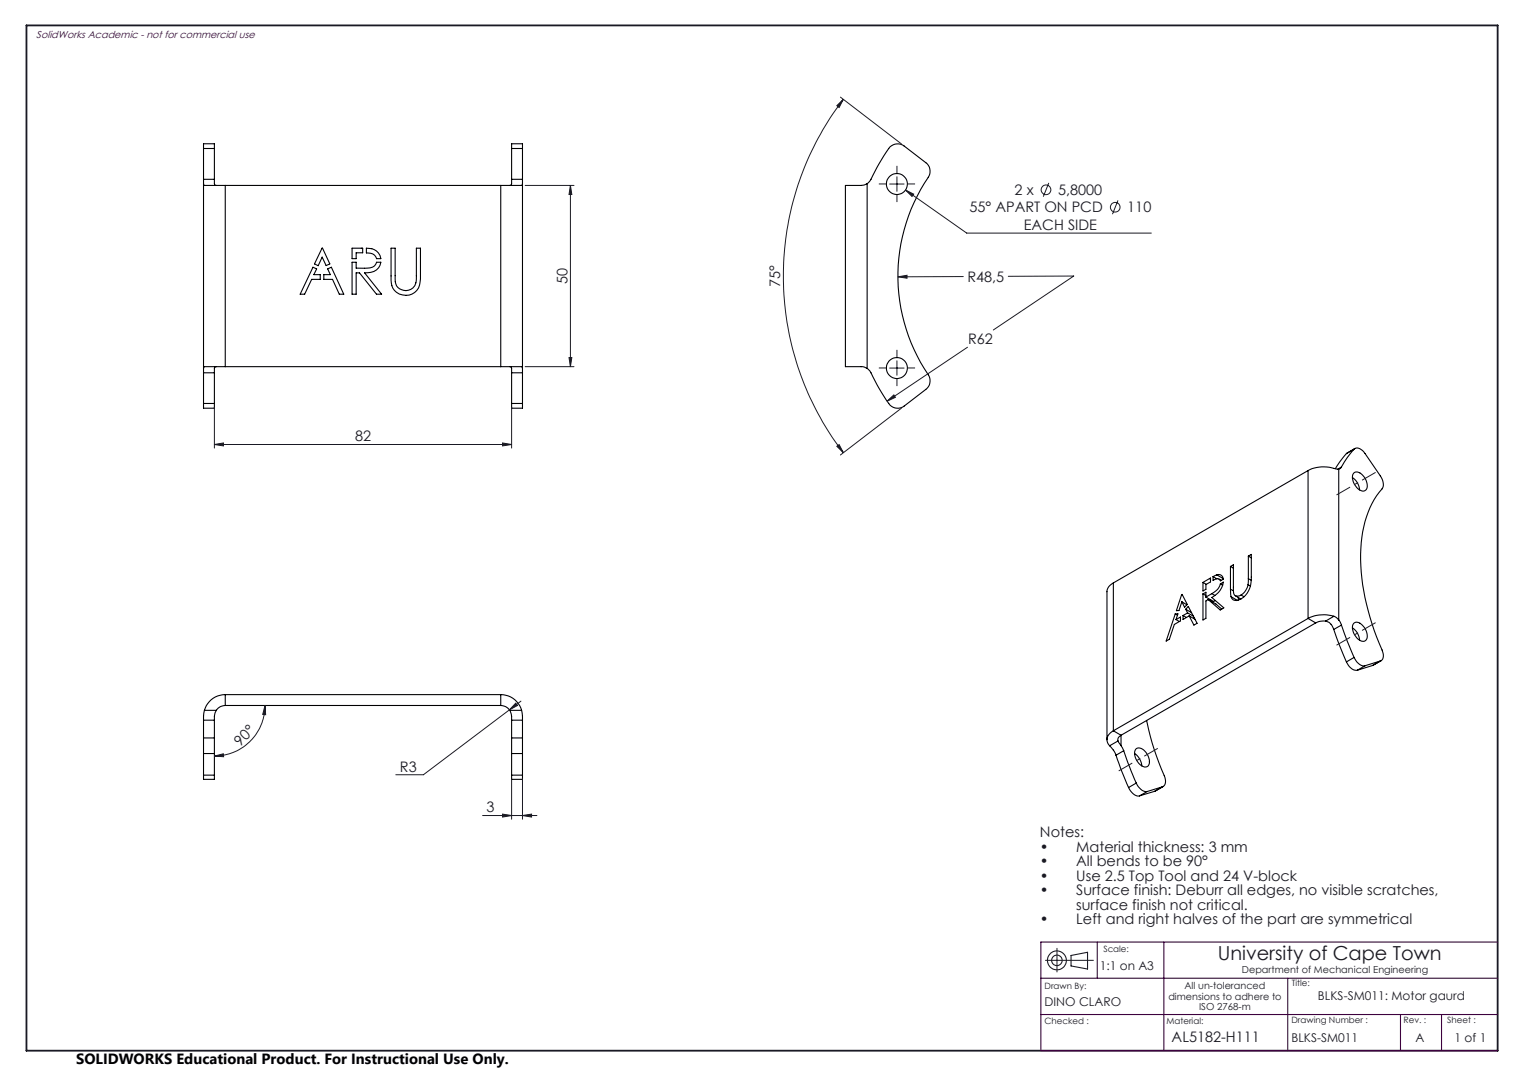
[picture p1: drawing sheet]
<svg xmlns="http://www.w3.org/2000/svg" width="420mm" height="297mm" viewBox="0 0 420 297" stroke-linecap="round" stroke-linejoin="round" font-family="sans-serif">
<g fill="none" stroke="#000" stroke-width=".3">
<path d="M56.2 50.7l.2 .5h5.8M56.2 49.5v1.2M56.2 41v8.5M56.2 41v-1.3h3v1.3M56.2 50.7v51M56.2 49.5h3M56.2 41h3M59.2 49.5l.1 1.5 .4 .2M59.2 41v8.5M62.2 51.2v50M62.2 51.2h76M138.2 51.2v50"/>
<path d="M141.2 49.5v.5a1.02 1.02 0 0 1-.5 1.2M141.2 41v8.5M141.2 41v-1.3h3v1.3M141.2 49.5h3M141.2 41h3M144.2 50.7l-.3 .5h-5.7M144.2 49.5v1.2M144.2 41v8.5M144.2 50.7v51M239.3 50.7l1-1.2a42.1 42.1 0 0 1 5.7-9.3l1.5-.5 1.6 .3 6.4 4.9a2.99 2.99 0 0 1 .7 4.1 48.6 48.6 0 0 0 .2 54.9 3 3 0 0 1-.9 3.6l-6 4.6a2.98 2.98 0 0 1-4.2-.7 64.4 64.4 0 0 1-5.3-9l-.7-.7M239.3 50.7a7.2 7.2 0 0 1-4.1 .5h-1.9v50h3.7a3.2 3.2 0 0 1 2.3 .5M239.3 50.7v51"/>
<path d="M86.4 73.8l1 .4-.8 1.6h1.8v1.3h-2.4l-1.9 4.1h-1.3zM88.9 68.5l2.1 4.3-1 .5-1.1-2.3-1.1 2.3-1-.5zM90.4 74.2l1-.4 3.5 7.4h-1.3l-1.8-4.1h-2.4v-1.3h1.8zM97.2 68.5h2.9v1.3h-1.8v1.6h-1.1zM97.2 72.4h1.1v1.6a8.6 8.6 0 0 0 5-.6l.6-1h1.2a3.7 3.7 0 0 1-4.5 2.9l4.7 5.9h-1.4l-4.7-5.9h-.9v5.9h-1.1zM101.1 68.5a3.6 3.6 0 0 1 4 2.9h-1.2a2.43 2.43 0 0 0-2.8-1.6zM107.9 68.5h1.1v8.5a2.94 2.94 0 0 0 3 3.2 2.94 2.94 0 0 0 2.9-3.2v-8.5h1.1v8.5a4.1 4.1 0 0 1-3.8 4.5 4.1 4.1 0 0 1-4.3-4.1zM56.2 101.7v1.2M56.2 102.9v8.5M56.2 111.4v1.3h3v-1.3M56.2 102.9h3M56.2 111.4h3"/>
<path d="M59.2 102.9v8.5M59.7 101.2a.97 .97 0 0 0-.5 1.2v.5M62.2 101.2h-5.8l-.2 .5M62.2 101.2h76M138.2 101.2h5.8l.2 .5M140.7 101.2a.99 .99 0 0 1 .5 1.2v.5M141.2 102.9v8.5M141.2 111.4v1.3h3v-1.3M141.2 102.9h3M141.2 111.4h3M144.2 101.7v1.2M144.2 102.9v8.5"/>
<path d="M361 129.9v40.8M361 129.9l-53.8 31M369.4 129.5h-.3a10.7 10.7 0 0 0-8.1 .4M369.4 129.5v41.6M370.2 128.9l-.8 .6M370.2 128.9l-1 .6M371.5 125.2l-1.8 2.3-1.2 1.9M373.2 131.8a4.6 4.6 0 0 1 2 3.4M373.7 124l-1.9 2.3-1.6 2.6M373.7 124a1.89 1.89 0 0 1 2.7 .8l4.5 6.5a3.1 3.1 0 0 1-.3 4.6 29.2 29.2 0 0 0-5.1 18.7 71 71 0 0 0 6.2 25.7l-.1 1.6-.7 .6M373.7 124l-2.2 1.2M373.7 130.5a2.53 2.53 0 0 1 3.1 1.7 2.53 2.53 0 0 1-.1 3.2 2.76 2.76 0 0 1-3.1-2.1 2.48 2.48 0 0 1 .1-2.8z"/>
<path d="M373.9 123.8l-2.4 1.4M333.8 159.7l.2-.1v1l-1.2 .8v1.3l-.8 .4v-2.3M333.8 159.7l-1.8 1.1M333.8 159.7l.2 .2M334.8 159.2l1 .6M335.8 158.7a1.28 1.28 0 0 1 1.8 1.2l-.8 .4a1.19 1.19 0 0 0-2-.1v-1M335.8 158.7l-1 .5M335.8 158.7l1.7 1M336.4 159.8l.6 .4M339.5 156.3l.9-.4v7a1.29 1.29 0 0 0 .4 1.5 1.29 1.29 0 0 0 1.7-.2M339.5 156.3v6.3M339.5 156.3l.9 .5"/>
<path d="M344.5 153.5l.8-.5v6.3a6 6 0 0 1-4.1 6.5 1.3 1.3 0 0 1-1.5-1.1M344.5 159.7l-.1 1.7M344.5 153.5v6.2M344.5 159.7l.8 .5M344.5 153.5l.8 .5M307.2 160.9l-1.2 1-.5 1.2v41.1M307.2 160.9v40.8M324.3 169.5l-2.5 7.4 .9-.4 1.4-4.1 1.7-1v-1.1l-1.3 .7M324.3 169.5l.7-.1-.5 1.6M324.3 169.5l.6 .3M324.5 171l.9 .6M326.1 164.1l-1.5 4.5 .7-.1 .8-2.4"/>
<path d="M326.1 164.1h.1l1.4 2.7-.7 .8-.8-1.5M326.1 164.1l.2 .1M326.1 166.1l1.4 .8M326.5 169.9v1.1l1.7-1M326.5 169.9l.9 .5M327.2 168.2l.5 1M327.2 168.2l.7-.8 2.4 4.6-.8 .5-1.3-2.5M327.2 168.2l1.6 .9M327.7 169.2l-1.2 .7M327.7 169.2l1.7 .9M328.2 170l1.6 1M329.6 170.6l-.2 .1"/>
<path d="M332 163.9v7.2l.8-.4v-4.8l.6-.4M332 163.9l.8-.4v1.3M332 163.9l.8 .5M332 160.8l.9 .5M332.8 164.8l2.1 1.2 .5-.2M333.4 165.5l2.1 1.2 1.6 1.4M334.1 165.6v.3M334.4 163.9l-1.6 .9M334.4 163.9l.8 .5M336.8 161.2l-.8 1.5-1.6 1.2M336.8 161.2l.8-.5a5.6 5.6 0 0 1-3.2 4.2l3.3 2.9-1 .6-3.3-2.9M336.8 161.2l.6 .3"/>
<path d="M339.5 162.6l.2 2.1M339.5 162.6l.9 .5M339.7 164.7l1.7 1M340.9 164.4l1.5 .9M341.7 164.9l.1 .7M342.5 164.2l.8 .5M344.4 161.4a4.6 4.6 0 0 1-1.9 2.8M344.4 161.4l.7 .3M361 170.7l2.1 1.2M361 170.7l-53.8 31M363.1 171.9l-53.7 31M365.8 171.4a4.4 4.4 0 0 0-2.7 .5"/>
<path d="M365.8 171.4a3.2 3.2 0 0 1 2.3 2.3M368.1 173.7l3.4 9M368.1 170.1l1.3 1M368.1 170.1a9.8 9.8 0 0 0-7.1 .6M368.1 170.1l-2.3 1.3M369.4 171.1l.8 1.4M370.2 172.5l3.5 9M370.2 172.5l-2.1 1.2M373.2 173.3a4.6 4.6 0 0 1 2 3.4M373.5 172.1a1.63 1.63 0 0 1 2.4 .4 3.5 3.5 0 0 1 1 4.2 2.25 2.25 0 0 1-3.1-1.4 2.91 2.91 0 0 1-.3-3.2zM56.2 198.8v4.9M56.2 198.8h3"/>
<path d="M56.4 196.1l-.2 2.7M56.4 196.1h3.3M59.2 198.8v4.9M59.7 196.1l-.5 1.4v1.3M62.2 194.7a2.9 2.9 0 0 0-2.5 1.4M62.2 191.7a5.9 5.9 0 0 0-5.8 4.4M62.2 191.7v3M62.2 194.7h76M62.2 191.7h76M138.2 194.7a3 3 0 0 1 2.5 1.4M138.2 191.7a5.9 5.9 0 0 1 5.7 4.4M138.2 191.7v3"/>
<path d="M140.7 196.1l.4 1 .1 1.7M140.7 196.1h3.2M141.2 198.8v4.9M141.2 198.8h3M143.9 196.1l.3 2.7M144.2 198.8v4.9M316.4 198.9a82.1 82.1 0 0 0 5.2 16.1l-.1 1.6-.7 .6M371.5 182.7a3.3 3.3 0 0 0 3.1 2.3M373.7 181.5a3.3 3.3 0 0 0 3 2.3M373.7 181.5l-2.2 1.2M376.7 183.8l-2.1 1.2M378.8 183.7l-4.2 1.3"/>
<path d="M380.9 182.5l-4.2 1.3M380.9 182.5l-2.1 1.2M381.1 182.4l-2.3 1.3M56.2 203.7v4.3M56.2 214v1.1h3v-1.1M56.2 208v6M56.2 203.7h3M56.2 208h3M56.2 214h3M59.2 203.7v4.3M59.2 208v6M141.2 203.7v4.3"/>
<path d="M141.2 214v1.1h3v-1.1M141.2 203.7h3M141.2 208h3M141.2 214h3M141.2 208v6M144.2 203.7v4.3M144.2 208v6M306.2 205.8l1.1 1.4 .7 1.3M307.2 201.7a2.5 2.5 0 0 0-1 4.1M307.2 201.7l2.2 1.2M308 208.5l3.4 8.9M308.5 204.5l.9 1.3"/>
<path d="M308.5 204.5l-2.3 1.3M309.4 205.8l.7 1.4M309.4 202.9a1.36 1.36 0 0 0-.9 1.6M309.4 202.9v2.9M310.1 207.2l3.4 8.9M310.1 207.2l-2.1 1.3M311.4 217.4a3.3 3.3 0 0 0 3.1 2.3M313.1 208a4.5 4.5 0 0 1 2 3.4M313.4 206.8a1.92 1.92 0 0 1 2.8 .9 3.1 3.1 0 0 1 .6 3.8 2.45 2.45 0 0 1-3.1-1.6 2.9 2.9 0 0 1-.3-3.1zM313.5 216.1a3.4 3.4 0 0 0 3.1 2.4M313.5 216.1l-2.1 1.3M316.6 218.5l-2.1 1.2"/>
<path d="M318.7 218.4l-4.2 1.3M320.8 217.2l-4.2 1.3M320.8 217.2l-2.1 1.2M321 217.1l-2.3 1.3"/>
<circle cx="247.5" cy="50.8" r="2.9"/>
<circle cx="247.5" cy="101.6" r="2.9"/>
</g>
<g fill="none" stroke="#191924" stroke-width=".28">
<path d="M230.9 29.2l1.8-1.8-1.1 2.3zM231.9 26.8l16.8 12.9M232.7 27.4a80.2 80.2 0 0 0 0 97.6M144.9 51.2h13.5M157.4 51.2l.4 2.5h-.8zM157.4 51.2v50M245.5 50.8h4M247.5 48.8v4M249.9 52.5l2.2 1.1-.4 .6zM249.9 52.5l16.9 11.8h50.9M289.4 50.5l-1.5 3.8M308.5 55.3l-1.5 3.8"/>
<path d="M247.8 76.4l2.5-.4v.8zM265.8 76.3l-18 .1M278.2 76.3l18.1-.1-22.2 14.9M157 98.7h.8l-.4 2.5zM247.5 99.6v4M267 95.8l-22.2 14.9M59.2 112.4v11.3M141.2 112.4v11.3M144.9 101.2h13.5M244.8 110.7l1.9-1.7 .4 .7zM245.5 101.6h4M248.7 112.7l-16.8 12.9"/>
<path d="M59.2 122.7l2.5-.4v.8zM59.2 122.7h82M138.7 122.3l2.5 .4-2.5 .4zM230.9 123.2l.7-.5 1.1 2.3zM73.1 194.7l.2 2.6-.8-.1zM73.1 194.7a14 14 0 0 1-13.9 14M140.6 195.9l-23.8 18h-7.6M142.3 194.1l.5 .6-2.2 1.2zM143.8 193.5l-3.2 2.4M59.2 208.7l2.4-.6 .1 .8zM141.2 214.9v11.2M144.2 214.9v11.2"/>
<path d="M133.2 225.1h15M138.7 224.7l2.5 .4-2.5 .4zM144.2 225.1l2.5-.4v.8zM288.5 265.1h13.2M291.7 261.8v6.5"/>
<circle cx="288.7" cy="52.4" r="1.33"/>
<circle cx="307.7" cy="57.2" r="1.32"/>
</g>
<g fill="none" stroke="#191924" stroke-width=".3">
<path d="M295.6 263.7l4.5-.8v4.6l-4.5-.9z"/>
<circle cx="291.6" cy="265.1" r="2.61"/>
<circle cx="291.7" cy="265.1" r="1.45"/>
</g>
<path d="M368.8 136.6l10.8-6.2M368.8 178.1l10.8-6.2M319.5 206.6l-10.8 6.2" fill="none" stroke="#191924" stroke-width=".28" stroke-dasharray="15.2 1.3 1.3 1.3" stroke-dashoffset="10.9" stroke-linecap="butt"/>
<path d="M244.5 50.8h-2M247.5 47.8v-2M247.5 53.8v2M250.5 50.8h2M247.5 98.6v-2M244.5 101.6h-2M247.5 104.6v2M250.5 101.6h2" fill="none" stroke="#191924" stroke-width=".28" stroke-dasharray="15.2 1.3 1.3 1.3" stroke-linecap="butt"/>
<path d="M7.3 7h406v283h-406z" fill="none" stroke="#191924" stroke-width=".5"/>
<path d="M287.2 270h126.1M302.8 260v10M321.2 260v30M355.4 270v20M413.3 260h-126.1v30h126.1M287.2 280h126.1M386.5 280v10M397.8 280v10" fill="none" stroke="#400040" stroke-width=".3"/>
<g fill="#191924">
<path d="M249.9 52.5l1.8 1.7 .4-.6zM247.8 76.4l2.5 .4v-.8zM244.8 110.7l2.3-1-.4-.7zM142.3 194.1l-1.7 1.8 2.2-1.2z"/>
<path d="M59.2 122.7l2.5-.4v.8zM138.7 122.3l2.5 .4-2.5 .4z"/>
<path d="M138.7 224.7l2.5 .4-2.5 .4zM144.2 225.1l2.5-.4v.8z"/>
<path d="M59.2 208.7l2.4-.6 .1 .8zM73.1 194.7l.2 2.6-.8-.1z"/>
<path d="M157.4 51.2l.4 2.5h-.8zM157 98.7h.8l-.4 2.5z"/>
<path d="M230.9 29.2l1.8-1.8-1.1 2.3zM230.9 123.2l.7-.5 1.1 2.3z"/>
</g>
<text font-size="5.3" fill="#191924" x="336" y="265.1">University of Cape Town</text>
<text font-size="4.1" x="21" y="293.7">SOLIDWORKS Educational Product. For Instructional Use Only.</text>
<g font-size="4" fill="#191924">
<text x="280" y="53.8">2 x</text>
<text x="292" y="53.8">5,8000</text>
<text x="267.5" y="58.7">55° APART ON PCD</text>
<text x="311.1" y="58.7">110</text>
<text x="282.5" y="63.5">EACH SIDE</text>
<text x="267" y="77.8">R48,5</text>
<text x="156.6" y="78.4" transform="rotate(-90 156.6 78.4)">50</text>
<text x="215.3" y="79.2" transform="rotate(-90 215.3 79.2)">75°</text>
<text x="267.1" y="95">R62</text>
<text x="98" y="121.8">82</text>
<text x="66.3" y="206.1" transform="rotate(-45 66.3 206.1)">90°</text>
<text x="110.3" y="213">R3</text>
<text x="134.3" y="224.2">3</text>
<text x="287" y="231.1">Notes:</text>
<text x="287" y="235.1">•</text>
<text x="287" y="239.1">•</text>
<text x="297" y="235.1">Material thickness: 3 mm</text>
<text x="297" y="239.1">All bends to be 90°</text>
<text x="287" y="243.1">•</text>
<text x="297" y="243.1">Use 2.5 Top Tool and 24 V-block</text>
<text x="287" y="247.1">•</text>
<text x="297" y="247.1">Surface finish: Deburr all edges, no visible scratches,</text>
<text x="297" y="251.1">surface finish not critical.</text>
<text x="287" y="255.1">•</text>
<text x="297" y="255.1">Left and right halves of the part are symmetrical</text>
<text x="323.3" y="287.5">AL5182-H111</text>
</g>
<g font-size="3.3" fill="#191924">
<text x="303.5" y="267.8">1:1 on A3</text>
<text x="363.7" y="275.9">BLKS-SM011: Motor gaurd</text>
<text x="288.2" y="277.6">DINO CLARO</text>
<text x="356.4" y="287.5">BLKS-SM011</text>
<text x="390.6" y="287.6">A</text>
<text x="401.4" y="287.6">1 of 1</text>
</g>
<text font-size="2.8" fill="#400040" x="10" y="10.5">SolidWorks Academic - not for commercial use</text>
<g font-size="2.7" fill="#191924">
<text x="342.7" y="268.7">Department of Mechanical Engineering</text>
<text x="322.4" y="275.9">dimensions to adhere to</text>
<text x="326.9" y="272.9">All un-toleranced</text>
<text x="330.9" y="278.9">ISO 2768-m</text>
</g>
<g font-size="2.4" fill="#191924">
<text x="304.5" y="262.8">Scale:</text>
<text x="288.2" y="272.9">Drawn By:</text>
<text x="356.5" y="272.3">Title:</text>
<text x="288.2" y="282.6">Checked :</text>
<text x="321.9" y="282.6">Material:</text>
<text x="356.4" y="282.3">Drawing Number :</text>
<text x="387.3" y="282.4">Rev. :</text>
<text x="399.3" y="282.3">Sheet :</text>
</g>
</svg>
